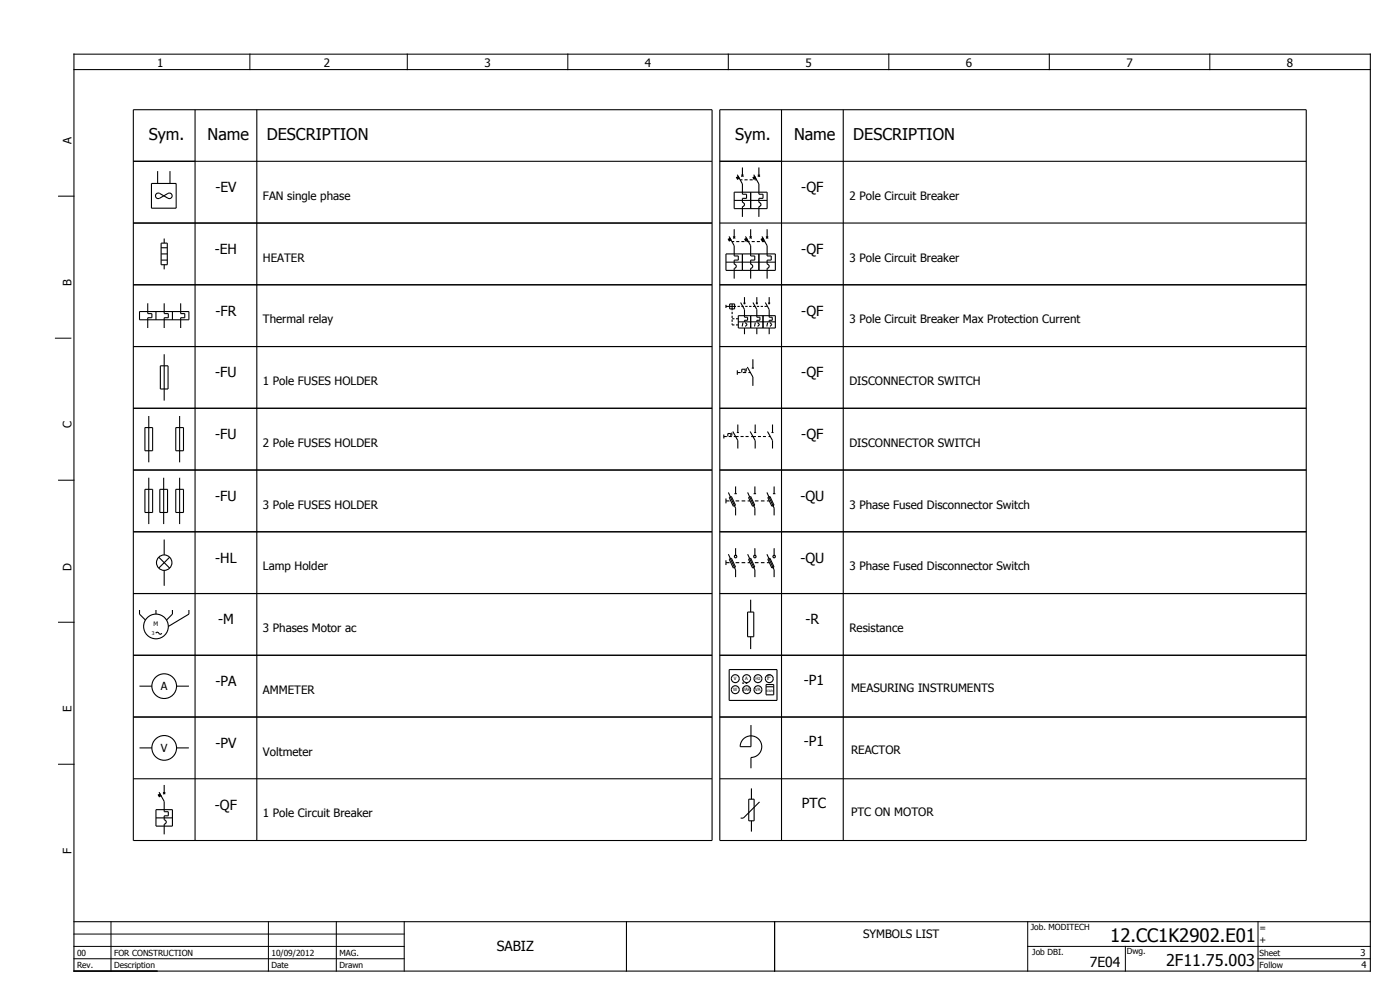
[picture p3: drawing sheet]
<svg xmlns="http://www.w3.org/2000/svg" width="434mm" height="305mm" viewBox="0 0 434 305" stroke-linecap="round" stroke-linejoin="round" font-family="sans-serif">
<g fill="none" stroke="#000" stroke-width=".31">
<path d="M77.5 16.8v4.8M126.3 16.8v4.8M176.1 16.8v4.8M225.9 16.8v4.8M275.7 16.8v4.8M325.5 16.8v4.8M375.3 16.8v4.8M18.2 60.8h4.7M17.2 104.9h4.8M18.2 148.9h4.7M18.2 193h4.7M18.2 237h4.7"/>
<path d="M22.9 289.7h102.5M22.9 293.5h102.5M22.9 297.3h102.5M34.4 285.8v15.4M83.3 285.8v15.4M104.3 285.8v15.4M125.4 285.8v15.4M240.3 285.8v15.4M318.8 285.8v15.4M318.8 293.5h106.3M349.1 293.5v7.7M390.2 285.8v15.4"/>
<path d="M390.2 297.3h34.9"/>
</g>
<g fill="none" stroke="#000" stroke-width=".34">
<path d="M22.9 16.8h402.2v284.4h-402.2zM22.9 21.6h402.2M41.4 34h179.5v226.7h-179.5zM60.5 34v226.7M79.7 34v226.7M223.3 34h181.9v226.7h-181.9zM242.4 34v226.7M261.6 34v226.7M41.4 50h179.5M47 56.9h7.6v7.7h-7.6zM48.9 53.1v3.8M52.7 53.1v3.8"/>
<path d="M223.3 50h181.9M227.7 59.6h10.3v5.1h-10.3zM228.7 54.2l1.6 2.8v3.2h1.3v1.3h-1.3v1.3a.64 .64 0 0 1 .6 .6 .64 .64 0 0 1-.6 .7v3.2M229.6 55.8h.7M230 54.2l.6 .6M230.3 51.9v2.6M230.6 54.2l-.6 .6M230.9 55.8h1M232.5 55.8h1M232.8 59.6v5.1M233.8 54.2l1.6 2.8v3.2h1.3v1.3h-1.3v1.3a.64 .64 0 0 1 .6 .6 .64 .64 0 0 1-.6 .7v3.2M234.1 55.8h.6"/>
<path d="M235.1 54.2l.6 .6M235.4 51.9v2.6M235.7 54.2l-.6 .6M41.4 69.2h179.5M48.6 60a.86 .86 0 0 0-.2 1.2 .86 .86 0 0 0 1.1 .3l2.6-1.5a.86 .86 0 0 1 1.3 .7 .86 .86 0 0 1-1.3 .8l-2.6-1.5zM50 78.7h1.9M50 76.8h1.9M50 75.4h1.9v6.7h-1.9zM50.9 74v1.4M223.3 69.2h181.9M225.2 78.7h15.3v5.2h-15.3zM226.1 73.3l1.6 2.9v3.2h1.3v1.3h-1.3v1.2a.64 .64 0 0 1 .7 .7 .64 .64 0 0 1-.7 .6v3.2"/>
<path d="M227 74.9h.7M227.4 73.3l.7 .7M227.7 62.1h10.3M227.7 71.1v2.5M228.1 73.3l-.7 .7M228.4 74.9h.9M230 74.9h.9M230.3 78.7v5.2M231.3 73.3l1.5 2.9v3.2h1.3v1.3h-1.3v1.2a.64 .64 0 0 1 .7 .7 .64 .64 0 0 1-.7 .6v3.2M231.6 74.9h.9M232.5 73.3l.7 .7M232.8 71.1v2.5"/>
<path d="M233.2 74.9h.9M233.2 73.3l-.7 .7M234.8 74.9h.9M235.4 78.7v5.2M236.4 73.3l1.6 2.9v3.2h1.2v1.3h-1.2v1.2a.64 .64 0 0 1 .6 .7 .64 .64 0 0 1-.6 .6v3.2M236.4 74.9h.8M237.6 73.3l.7 .7M238 71.1v2.5M238.3 73.3l-.7 .7M41.4 88.3h179.5M43.3 96.6h15.3v2.6h-15.3zM45.8 94.1v3.2h1.3v1.2h-1.3v3.2"/>
<path d="M48.4 96.6v2.6M50 80.7h1.9M50.9 82.1v1.4M50.9 94.1v3.2h1.3v1.2h-1.3v3.2M53.5 96.6v2.6M56 94.1v3.2h1.3v1.2h-1.3v3.2M223.3 88.3h181.9M225.2 81.3h15.3M225.2 94.5v1M225.2 95h3.1M226.3 94.3h1.6v1.5h-1.6zM227.1 94.3v1.9"/>
<path d="M227.1 96.7v.7M227.1 97.9v.7M227.1 99.1v.7M227.1 98.9h.7M228.3 98.9h.7M228.8 95h.7M229 97.9h11.5v3.8h-11.5zM229 99.8h11.5M229.7 93.8l1.2 2.2v2.4h1v.9h-1v.5M230 95h.7M230.7 93.8l.5 .5M230.9 92.1v2"/>
<path d="M231.2 93.8l-.5 .5M231.2 95h.7M232.4 95h.7M232.8 97.9v3.8M233.6 93.8l1.2 2.2v2.4h.9v.9h-.9v.5M233.6 95h.7M234.5 93.8l.5 .5M234.8 92.1v2M234.8 95h.7M235 93.8l-.5 .5M236 95h.7M236.7 97.9v3.8"/>
<path d="M237.2 95h.7M237.4 93.8l1.2 2.2v2.4h.9v.9h-.9v.5M238.4 93.8l.4 .5M238.6 92.1v2M238.8 93.8l-.4 .5M41.4 107.5h179.5M49.7 113.5h2.4v7.1h-2.4zM50.9 109.9v14.3M223.3 107.5h181.9M227.1 100.3v.5h.7M228.3 100.8h.7M228.7 115.5h1"/>
<path d="M228.7 114.8v1.4M230.1 115.5v-1h1v1M230.4 115.5h1.1M230.5 100l-.3 1.2M230.9 101.7v1.9M231.2 100l.6 .6-.6 .6M231.5 114.2v1M231.8 113.8l1.7 3.1v2.8M232.2 115.5h.6M233.2 114.2h.7M233.5 111.4v2.8M234.3 100l-.3 1.2"/>
<path d="M234.8 101.7v1.9M235 100l.6 .6-.6 .6M238.1 100l-.2 1.2M238.6 101.7v1.9M238.8 100l.6 .6-.6 .6M41.4 126.6h179.5M45 132.6h2.3v7.2h-2.3zM46.1 129v14.4M54.5 132.6h2.4v7.2h-2.4zM55.7 129v14.4M223.3 126.6h181.9M224.5 135.4h1"/>
<path d="M224.5 134.8v1.2M225.8 135.4v-1h.9v1M226.1 135.4h.9M227 134.1v1M227.3 133.8l1.6 2.8v2.5M227.6 135.4h1.5M228.6 134.1h.6M228.9 131.7v2.4M229.7 135.4h1M231.3 135.4h.9M232.7 133.8l1.5 2.8v2.5M233 135.4h1.5"/>
<path d="M233.9 134.1h.7M234.2 131.7v2.4M235.1 135.4h.9M236.7 135.4h.9M238.1 133.8l1.5 2.8v2.5M238.4 135.4h.5M239.3 134.1h.6M239.6 131.7v2.4M41.4 145.8h179.5M45 151.7h2.3v7.2h-2.3zM46.1 148.2v14.3M49.6 151.7h2.4v7.2h-2.4z"/>
<path d="M50.8 148.2v14.3M54.5 151.7h2.4v7.2h-2.4zM55.7 148.2v14.3M223.3 145.8h181.9M225.2 154.6v1.5M225.2 155.3h1.1M225.9 152.7l2.3 4.9v2.2M226.2 154.3l.7-.3 1.2 2.7-.6 .3zM227.8 153.1h.8M228.2 155.3h1.1M228.2 150.9v2.2M230 155.3h1.2"/>
<path d="M231.9 152.7l2.3 4.9v2.2M231.9 155.3h.8M232.2 154.3l.7-.3 1.2 2.7-.7 .3zM233.8 153.1h.7M234.2 150.9v2.2M234.2 155.3h1.1M236 155.3h1.1M237.9 155.3h.7M237.9 152.7l2.2 4.9v2.2M238.2 154.3l.6-.3 1.3 2.7-.7 .3zM239.8 153.1h.7M240.1 150.9v2.2"/>
<path d="M41.4 164.9h179.5M49.2 172.8l3.4 3.4M50.9 167.3v4.8M50.9 176.9v4.8M52.6 172.8l-3.4 3.4M223.3 164.9h181.9M225.2 173.7v1.5M225.2 174.5h1.1M225.9 171.9l2.3 4.8v2.3M226.2 173.4l.7-.3 1.2 2.7-.6 .3zM227.8 172.2h.8M228.2 170v2.2"/>
<path d="M228.2 174.5h1.1M230 174.5h1.2M231.9 171.9l2.3 4.8v2.3M231.9 174.5h.8M232.2 173.4l.7-.3 1.2 2.7-.7 .3zM233.8 172.2h.7M234.2 170v2.2M234.2 174.5h1.1M236 174.5h1.1M237.9 171.9l2.2 4.8v2.3M237.9 174.5h.7M238.2 173.4l.6-.3 1.3 2.7-.7 .3z"/>
<path d="M239.8 172.2h.7M240.1 170v2.2M41.4 184.1h179.5M43.3 189.2v1.2l1.8 1.9M48.3 196.4l.6-.3 .7 .6 .6-.3M48.4 189.2v1.2M53.5 189.2v1.2l-1.8 1.9M58.6 189.2v1.2l-6.4 3.9M223.3 184.1h181.9M231.9 189.8h1.9v7.7h-1.9zM232.8 186v3.8M232.8 197.5v3.8"/>
<path d="M41.4 203.2h179.5M43.3 212.8h3.8M54.8 212.8h3.8M223.3 203.2h181.9M226.2 207.6h14.8v9.6h-14.8zM237.6 212.3h2.4v3.2h-2.4zM237.6 213h2.4M41.4 222.4h179.5M43.3 231.9h3.8M54.8 231.9h3.8M223.3 222.4h181.9M232.9 224.9v6.7h-3.3a3.4 3.4 0 0 1 3.3-3.4 3.4 3.4 0 0 1 3.4 3.4 3.4 3.4 0 0 1-3.4 3.3v3.4"/>
<path d="M41.4 241.5h179.5M48.4 251.1h5.1v5.1h-5.1zM48.4 253.6h5.1M49.3 245.7l1.6 2.8v3.2h1.3v1.3h-1.3v1.3a.64 .64 0 0 1 .7 .6 .64 .64 0 0 1-.7 .7v3.1M50.6 245.7l.7 .6M50.9 243.4v2.6M51.3 245.7l-.7 .6M223.3 241.5h181.9M232.3 247.8h1.6v6.7h-1.6zM233.1 244.5v3.3M233.1 254.5v3.4M235.6 248.7l-5 5h-.9"/>
<path d="M22.9 285.8h402.2M194.3 285.8v15.4M240.3 285.8v15.4"/>
<circle cx="50.9" cy="174.5" r="2.39"/>
<circle cx="228.2" cy="172.6" r=".37"/>
<circle cx="234.2" cy="172.6" r=".37"/>
<circle cx="240.1" cy="172.6" r=".37"/>
<circle cx="48.4" cy="194.3" r="3.8"/>
<circle cx="50.9" cy="212.8" r="3.8"/>
<circle cx="228.1" cy="210.5" r="1.23"/>
<circle cx="228.1" cy="213.9" r="1.23"/>
<circle cx="231.6" cy="210.5" r="1.23"/>
<circle cx="231.6" cy="213.9" r="1.23"/>
<circle cx="235.1" cy="210.5" r="1.23"/>
<circle cx="235.1" cy="213.9" r="1.23"/>
<circle cx="238.6" cy="210.5" r="1.23"/>
<circle cx="50.9" cy="231.9" r="3.8"/>
</g>
<path d="M228.4 55l.6-.3 .3 .6-.5 .3zM233.6 55l.5-.3 .3 .6-.5 .3zM225.9 74.2l.6-.3 .3 .5-.6 .3zM231 74.2l.6-.3 .3 .5-.6 .3zM236.1 74.2l.6-.3 .3 .5-.6 .3zM49.1 246.5l.5-.3 .4 .6-.6 .3z" fill="#000" stroke="#000" stroke-width=".31"/>
<text font-size="5.7" x="344.4" y="292.1">12.CC1K2902.E01</text>
<g font-size="5">
<text x="46.1" y="43.5">Sym.</text>
<text x="64.4" y="43.5">Name</text>
<text x="82.8" y="43.5">DESCRIPTION</text>
<text x="228.1" y="43.5">Sym.</text>
<text x="246.3" y="43.5">Name</text>
<text x="264.7" y="43.5">DESCRIPTION</text>
<text x="361.7" y="299.6">2F11.75.003</text>
</g>
<g font-size="4.3">
<text x="66.8" y="59.6">-EV</text>
<text x="248.6" y="59.6">-QF</text>
<text x="66.6" y="78.7">-EH</text>
<text x="248.6" y="78.7">-QF</text>
<text x="66.8" y="97.9">-FR</text>
<text x="248.6" y="97.9">-QF</text>
<text x="66.8" y="117">-FU</text>
<text x="248.6" y="117">-QF</text>
<text x="66.8" y="136.2">-FU</text>
<text x="248.6" y="136.2">-QF</text>
<text x="66.8" y="155.3">-FU</text>
<text x="248.3" y="155.3">-QU</text>
<text x="66.8" y="174.5">-HL</text>
<text x="248.3" y="174.5">-QU</text>
<text x="67.6" y="193.6">-M</text>
<text x="249.9" y="193.6">-R</text>
<text x="66.8" y="212.8">-PA</text>
<text x="249.3" y="212.3">-P1</text>
<text x="66.8" y="231.9">-PV</text>
<text x="249.3" y="231.5">-P1</text>
<text x="66.7" y="251.1">-QF</text>
<text x="248.8" y="250.6">PTC</text>
<text x="154.1" y="295">SABIZ</text>
<text x="338" y="299.8">7E04</text>
</g>
<g font-size="3.6">
<text x="48.8" y="20.9">1</text>
<text x="100.5" y="20.9">2</text>
<text x="150.3" y="20.9">3</text>
<text x="200" y="20.9">4</text>
<text x="249.8" y="20.9">5</text>
<text x="299.6" y="20.9">6</text>
<text x="349.4" y="20.9">7</text>
<text x="399.2" y="20.9">8</text>
<text x="22.2" y="44.7" transform="rotate(-90 22.2 44.7)">A</text>
<text x="81.6" y="62">FAN single phase</text>
<text x="263.5" y="62">2 Pole Circuit Breaker</text>
<text x="81.6" y="81.1">HEATER</text>
<text x="263.5" y="81.1">3 Pole Circuit Breaker</text>
<text x="22.2" y="88.7" transform="rotate(-90 22.2 88.7)">B</text>
<text x="81.6" y="100.3">Thermal relay</text>
<text x="263.5" y="100.3">3 Pole Circuit Breaker Max Protection Current</text>
<text x="81.6" y="119.4">1 Pole FUSES HOLDER</text>
<text x="263.5" y="119.4">DISCONNECTOR SWITCH</text>
<text x="22.2" y="132.8" transform="rotate(-90 22.2 132.8)">C</text>
<text x="81.6" y="138.6">2 Pole FUSES HOLDER</text>
<text x="263.5" y="138.6">DISCONNECTOR SWITCH</text>
<text x="81.6" y="157.7">3 Pole FUSES HOLDER</text>
<text x="263.5" y="157.7">3 Phase Fused Disconnector Switch</text>
<text x="22.2" y="176.9" transform="rotate(-90 22.2 176.9)">D</text>
<text x="81.6" y="176.9">Lamp Holder</text>
<text x="263.5" y="176.9">3 Phase Fused Disconnector Switch</text>
<text x="81.6" y="196">3 Phases Motor ac</text>
<text x="263.5" y="196">Resistance</text>
<text x="81.6" y="215.2">AMMETER</text>
<text x="230" y="212">..</text>
<text x="264" y="214.7">MEASURING INSTRUMENTS</text>
<text x="22.2" y="220.8" transform="rotate(-90 22.2 220.8)">E</text>
<text x="264" y="233.9">REACTOR</text>
<text x="81.6" y="234.3">Voltmeter</text>
<text x="81.6" y="253.5">1 Pole Circuit Breaker</text>
<text x="264" y="253">PTC ON MOTOR</text>
<text x="22.2" y="264.7" transform="rotate(-90 22.2 264.7)">F</text>
<text x="267.7" y="291">SYMBOLS LIST</text>
</g>
<g font-size="3.4">
<text x="49.9" y="214">A</text>
<text x="49.9" y="233.2">V</text>
</g>
<g font-size="2.9">
<text x="390.7" y="288.7">=</text>
<text x="390.7" y="292.5">+</text>
<text x="422" y="296.4">3</text>
<text x="422.3" y="300.3">4</text>
</g>
<g font-size="2.6">
<text x="319.7" y="288.5">Job. MODITECH</text>
<text x="23.9" y="296.4">00</text>
<text x="35.4" y="296.4">FOR CONSTRUCTION</text>
<text x="84.2" y="296.4">10/09/2012</text>
<text x="105.3" y="296.4">MAG.</text>
<text x="320.2" y="296.1">Job DBI.</text>
<text x="349.5" y="295.7">Dwg.</text>
<text x="390.7" y="296.4">Sheet</text>
<text x="23.9" y="300.2">Rev.</text>
<text x="35.4" y="300.2">Description</text>
<text x="84.2" y="300.2">Date</text>
<text x="105.3" y="300.2">Drawn</text>
<text x="390.7" y="300.2">Follow</text>
</g>
<text font-size="2.2" x="237.9" y="210.8">F</text>
<text font-size="1.9" x="47.6" y="194.3">M</text>
<text font-size="1.5" x="47.1" y="196.8">3</text>
<g font-size="1.4">
<text x="227.5" y="214.4">W</text>
<text x="227.7" y="210.9">V</text>
<text x="230.3" y="214.4">VAR</text>
<text x="231.2" y="210.9">A</text>
<text x="234.3" y="214.4">VA</text>
<text x="234.3" y="211">Hz</text>
</g>
<text font-size="1" x="237.8" y="214.5">KWh</text>
</svg>
